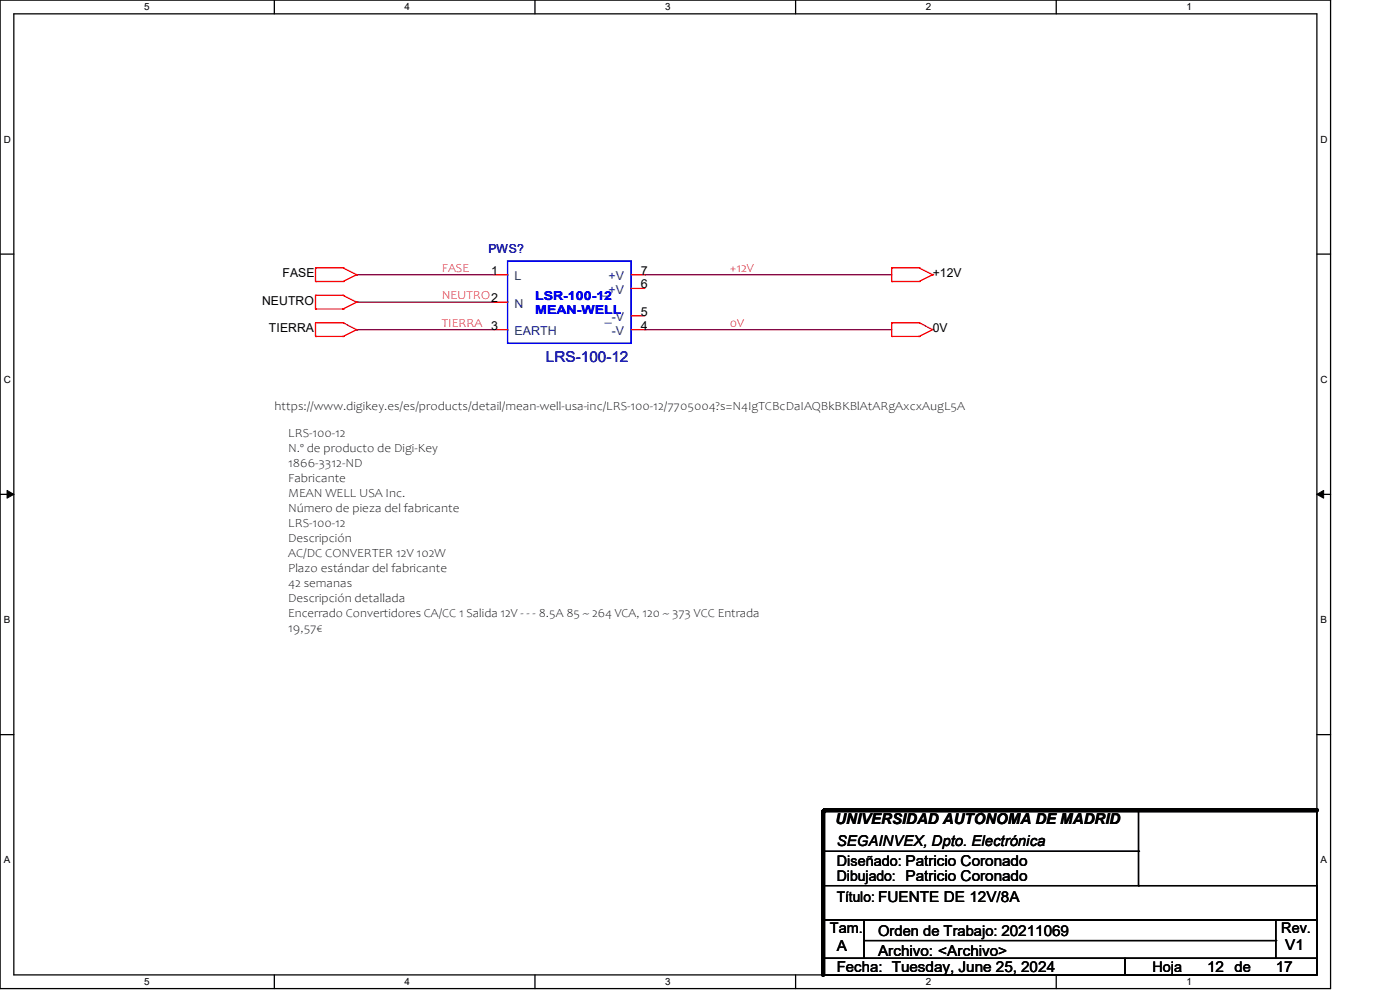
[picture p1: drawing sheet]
<svg xmlns="http://www.w3.org/2000/svg" width="420mm" height="297mm" viewBox="0 0 420 297" stroke-linecap="round" stroke-linejoin="round" font-family="sans-serif">
<path d="M0 0h399.2v296.3h-399.2zM4.1 4.1h391v288.1h-391z" fill="none" stroke="#000" stroke-width=".38"/>
<g fill="#fff">
<path d="M43.2 .5h1.6v3.2h-1.6z"/>
<path d="M43.2 292.6h1.6v3.3h-1.6z"/>
</g>
<path d="M82.3 0v4.1M82.3 292.2v4.1" fill="none" stroke="#000" stroke-width=".38"/>
<g fill="#fff">
<path d="M121.4 .5h1.6v3.2h-1.6z"/>
<path d="M121.4 292.6h1.6v3.3h-1.6z"/>
</g>
<path d="M160.5 0v4.1M160.5 292.2v4.1" fill="none" stroke="#000" stroke-width=".38"/>
<g fill="#fff">
<path d="M199.6 .5h1.6v3.2h-1.6z"/>
<path d="M199.6 292.6h1.6v3.3h-1.6z"/>
</g>
<path d="M238.7 0v4.1M238.7 292.2v4.1" fill="none" stroke="#000" stroke-width=".38"/>
<g fill="#fff">
<path d="M277.7 .5h1.7v3.2h-1.7z"/>
<path d="M277.7 292.6h1.7v3.3h-1.7z"/>
</g>
<path d="M316.9 0v4.1M316.9 292.2v4.1" fill="none" stroke="#000" stroke-width=".38"/>
<g fill="#fff">
<path d="M355.9 .5h1.6v3.2h-1.6z"/>
<path d="M355.9 292.6h1.6v3.3h-1.6z"/>
<path d="M1.1 40.1h2.1v3.3h-2.1z"/>
<path d="M396.1 40.1h2.1v3.3h-2.1z"/>
<path d="M1.1 112.1h2.1v3.3h-2.1z"/>
<path d="M396.1 112.1h2.1v3.3h-2.1z"/>
</g>
<path d="M0 76.2h4.1M395.1 76.2h4.1" fill="none" stroke="#000" stroke-width=".38"/>
<g fill="#fff">
<path d="M1.1 184.1h1.9v3.3h-1.9z"/>
<path d="M396.1 184.1h2v3.3h-2z"/>
</g>
<path d="M0 148.2h4.1M395.1 148.2h4.1" fill="none" stroke="#000" stroke-width=".38"/>
<path d="M2.1 147l2 1.2-2 1.1zM395.1 148.2l2-1.2v2.3z" fill="#000" stroke="#000" stroke-width=".3"/>
<g fill="#fff">
<path d="M1.1 256.2h1.9v3.2h-1.9z"/>
<path d="M396.1 256.2h2v3.2h-2z"/>
</g>
<path d="M0 220.2h4.1M395.1 220.2h4.1" fill="none" stroke="#000" stroke-width=".38"/>
<path d="M107 82.3h41.2" fill="none" stroke="#800040" stroke-width=".38"/>
<circle cx="107" cy="82.3" r=".19" fill="#800040"/>
<path d="M107 90.6h41.2" fill="none" stroke="#800040" stroke-width=".38"/>
<circle cx="107" cy="90.6" r=".19" fill="#800040"/>
<path d="M107 98.8h41.2" fill="none" stroke="#800040" stroke-width=".38"/>
<circle cx="107" cy="98.8" r=".19" fill="#800040"/>
<path d="M193.4 82.3h74.1" fill="none" stroke="#800040" stroke-width=".38"/>
<circle cx="193.4" cy="82.3" r=".19" fill="#800040"/>
<path d="M193.4 98.8h74.1" fill="none" stroke="#800040" stroke-width=".38"/>
<circle cx="193.4" cy="98.8" r=".19" fill="#800040"/>
<path d="M267.5 80.3h8.2" fill="none" stroke="#f00" stroke-width=".38"/>
<circle cx="275.7" cy="80.3" r=".19" fill="#f00"/>
<path d="M275.7 80.3l4.1 2" fill="none" stroke="#f00" stroke-width=".38"/>
<circle cx="279.8" cy="82.3" r=".19" fill="#f00"/>
<path d="M279.8 82.3l-4.1 2.1" fill="none" stroke="#f00" stroke-width=".38"/>
<circle cx="275.7" cy="84.4" r=".19" fill="#f00"/>
<path d="M267.5 84.4h8.2" fill="none" stroke="#f00" stroke-width=".38"/>
<circle cx="267.5" cy="84.4" r=".19" fill="#f00"/>
<path d="M267.5 80.3v4.1" fill="none" stroke="#f00" stroke-width=".38"/>
<circle cx="267.5" cy="80.3" r=".19" fill="#f00"/>
<path d="M267.5 96.7h8.2" fill="none" stroke="#f00" stroke-width=".38"/>
<circle cx="275.7" cy="96.7" r=".19" fill="#f00"/>
<path d="M275.7 96.7l4.1 2.1" fill="none" stroke="#f00" stroke-width=".38"/>
<circle cx="279.8" cy="98.8" r=".19" fill="#f00"/>
<path d="M279.8 98.8l-4.1 2" fill="none" stroke="#f00" stroke-width=".38"/>
<circle cx="275.7" cy="100.8" r=".19" fill="#f00"/>
<path d="M267.5 100.8h8.2" fill="none" stroke="#f00" stroke-width=".38"/>
<circle cx="267.5" cy="100.8" r=".19" fill="#f00"/>
<path d="M267.5 96.7v4.1" fill="none" stroke="#f00" stroke-width=".38"/>
<circle cx="267.5" cy="96.7" r=".19" fill="#f00"/>
<path d="M107 82.3l-4.1 2.1" fill="none" stroke="#f00" stroke-width=".38"/>
<circle cx="102.9" cy="84.4" r=".19" fill="#f00"/>
<path d="M94.7 84.4h8.2" fill="none" stroke="#f00" stroke-width=".38"/>
<circle cx="94.7" cy="84.4" r=".19" fill="#f00"/>
<path d="M94.7 80.3v4.1" fill="none" stroke="#f00" stroke-width=".38"/>
<circle cx="94.7" cy="80.3" r=".19" fill="#f00"/>
<path d="M94.7 80.3h8.2" fill="none" stroke="#f00" stroke-width=".38"/>
<circle cx="102.9" cy="80.3" r=".19" fill="#f00"/>
<path d="M102.9 80.3l4.1 2" fill="none" stroke="#f00" stroke-width=".38"/>
<circle cx="107" cy="82.3" r=".19" fill="#f00"/>
<path d="M107 90.6l-4.1 2" fill="none" stroke="#f00" stroke-width=".38"/>
<circle cx="102.9" cy="92.6" r=".19" fill="#f00"/>
<path d="M94.7 92.6h8.2" fill="none" stroke="#f00" stroke-width=".38"/>
<circle cx="94.7" cy="92.6" r=".19" fill="#f00"/>
<path d="M94.7 88.5v4.1" fill="none" stroke="#f00" stroke-width=".38"/>
<circle cx="94.7" cy="88.5" r=".19" fill="#f00"/>
<path d="M94.7 88.5h8.2" fill="none" stroke="#f00" stroke-width=".38"/>
<circle cx="102.9" cy="88.5" r=".19" fill="#f00"/>
<path d="M102.9 88.5l4.1 2.1" fill="none" stroke="#f00" stroke-width=".38"/>
<circle cx="107" cy="90.6" r=".19" fill="#f00"/>
<path d="M107 98.8l-4.1 2" fill="none" stroke="#f00" stroke-width=".38"/>
<circle cx="102.9" cy="100.8" r=".19" fill="#f00"/>
<path d="M94.7 100.8h8.2" fill="none" stroke="#f00" stroke-width=".38"/>
<circle cx="94.7" cy="100.8" r=".19" fill="#f00"/>
<path d="M94.7 96.7v4.1" fill="none" stroke="#f00" stroke-width=".38"/>
<circle cx="94.7" cy="96.7" r=".19" fill="#f00"/>
<path d="M94.7 96.7h8.2" fill="none" stroke="#f00" stroke-width=".38"/>
<circle cx="102.9" cy="96.7" r=".19" fill="#f00"/>
<path d="M102.9 96.7l4.1 2.1" fill="none" stroke="#f00" stroke-width=".38"/>
<circle cx="107" cy="98.8" r=".19" fill="#f00"/>
<path d="M246.9 242.8h148.2v49.4h-148.2zM246.9 255.1h94.6M341.5 242.8v22.6M246.5 265.4h148.6v10.3h-148.6zM246.9 275.7h12.3v11.5h-12.3zM259.2 275.7h123.5v11.5h-123.5zM382.7 275.7h12.4v11.5h-12.4zM246.9 287.2h90.5v5h-90.5zM259.2 281.9h123.5M337.4 287.2h57.7v5h-57.7z" fill="none" stroke="#000" stroke-width=".38"/>
<path d="M246.9 243.2v49M247.4 242.8h147.7" fill="none" stroke="#000" stroke-width="1.2"/>
<g fill="#000">
<circle cx="246.9" cy="243.2" r=".61"/>
<circle cx="247.4" cy="242.8" r=".61"/>
<circle cx="341.5" cy="255.1" r=".19"/>
<circle cx="341.5" cy="265.4" r=".19"/>
<circle cx="382.7" cy="281.9" r=".19"/>
</g>
<path d="M152.3 78.2h37v24.7h-37z" fill="none" stroke="#00f" stroke-width=".38"/>
<path d="M148.2 82.3h4.1M148.2 90.6h4.1M148.2 98.8h4.1M189.3 82.3h4.1M189.3 98.8h4.1M189.3 94.7h4.1M189.3 86.4h4.1" fill="none" stroke="#f00" stroke-width=".38"/>
<text font-size="4.5" fill="#000080" x="163.8" y="108.6">LRS-100-12</text>
<g font-size="4.5">
<text x="250.6" y="246.9">UNIVERSIDAD AUTÓNOMA DE MADRID</text>
<text x="251" y="253.4">SEGAINVEX, Dpto. Electrónica</text>
<text x="251" y="285.2">A</text>
<text x="263.4" y="286.4">Archivo: &lt;Archivo&gt;</text>
<text x="385.6" y="284.7">V1</text>
<text x="251" y="291.3">Fecha: Tuesday, June 25, 2024</text>
<text x="362.1" y="291.3">12</text>
<text x="382.7" y="291.3">17</text>
</g>
<g font-size="4.4">
<text x="251" y="259.5">Diseñado: Patricio Coronado</text>
<text x="251" y="264">Dibujado: Patricio Coronado</text>
<text x="251" y="270.2">Título: FUENTE DE 12V/8A</text>
<text x="249" y="279.7">Tam.</text>
<text x="263.4" y="280.5">Orden de Trabajo: 20211069</text>
<text x="384.3" y="279.7">Rev.</text>
<text x="345.7" y="291.2">Hoja</text>
<text x="370.4" y="291.2">de</text>
</g>
<text font-size="3.7" fill="#000080" x="146.5" y="75.8">PWS?</text>
<g font-size="3.7">
<text x="84.8" y="83.1">FASE</text>
<text x="147.3" y="82.3">1</text>
<text x="192.2" y="82.3">7</text>
<text x="279.8" y="83.1">+12V</text>
<text x="192.2" y="86.4">6</text>
<text x="78.6" y="91.4">NEUTRO</text>
<text x="192.2" y="94.6">5</text>
<text x="80.7" y="99.6">TIERRA</text>
<text x="147.3" y="98.8">3</text>
<text x="192.2" y="98.8">4</text>
<text x="279.8" y="99.6">0V</text>
<text x="82.3" y="122.9">https://www.digikey.es/es/products/detail/mean-well-usa-inc/LRS-100-12/7705004?s=N4IgTCBcDaIAQBkBKBlAtARgAxcxAugL5A</text>
<text x="86.4" y="131.1">LRS-100-12</text>
<text x="86.4" y="135.6">N.º de producto de Digi-Key</text>
<text x="86.4" y="140.1">1866-3312-ND</text>
<text x="86.4" y="144.6">Fabricante</text>
<text x="86.4" y="149.1">MEAN WELL USA Inc.</text>
<text x="86.4" y="153.5">Número de pieza del fabricante</text>
<text x="86.4" y="158">LRS-100-12</text>
<text x="86.4" y="162.5">Descripción</text>
<text x="86.4" y="167">AC/DC CONVERTER 12V 102W</text>
<text x="86.4" y="171.5">Plazo estándar del fabricante</text>
<text x="86.4" y="176">42 semanas</text>
<text x="86.4" y="180.5">Descripción detallada</text>
<text x="86.4" y="185">Encerrado Convertidores CA/CC 1 Salida 12V - - - 8.5A 85 ~ 264 VCA, 120 ~ 373 VCC Entrada</text>
<text x="86.4" y="189.4">19,57€</text>
</g>
<g font-size="3.7" fill="#f00">
<text x="132.5" y="81.5">FASE</text>
<text x="218.9" y="81.5">+12V</text>
<text x="132.5" y="89.7">NEUTRO2</text>
<text x="132.5" y="98">TIERRA</text>
<text x="218.9" y="98">0V</text>
</g>
<g font-size="3.7" fill="#004080">
<text x="154.3" y="84">L</text>
<text x="182.5" y="84">+V</text>
<text x="180.5" y="88.1">_+V</text>
<text x="154.3" y="92.2">N</text>
<text x="154.3" y="100.5">EARTH</text>
<text x="181.4" y="96.3">_-V</text>
<text x="183.5" y="100.5">-V</text>
</g>
<g font-size="3.7" fill="#00f">
<text x="160.5" y="89.9">LSR-100-12</text>
<text x="160.5" y="94.2">MEAN-WELL</text>
</g>
<g font-size="3">
<text x="43.2" y="3.1">5</text>
<text x="121.4" y="3.1">4</text>
<text x="199.6" y="3.1">3</text>
<text x="277.7" y="3.1">2</text>
<text x="355.9" y="3.1">1</text>
<text x="1.1" y="42.8">D</text>
<text x="396.1" y="42.8">D</text>
<text x="1.1" y="114.8">C</text>
<text x="396.1" y="114.8">C</text>
<text x="1.1" y="186.8">B</text>
<text x="396.1" y="186.8">B</text>
<text x="1.1" y="258.8">A</text>
<text x="396.1" y="258.8">A</text>
<text x="43.2" y="295.2">5</text>
<text x="121.4" y="295.2">4</text>
<text x="199.6" y="295.2">3</text>
<text x="277.7" y="295.2">2</text>
<text x="355.9" y="295.2">1</text>
</g>
</svg>
